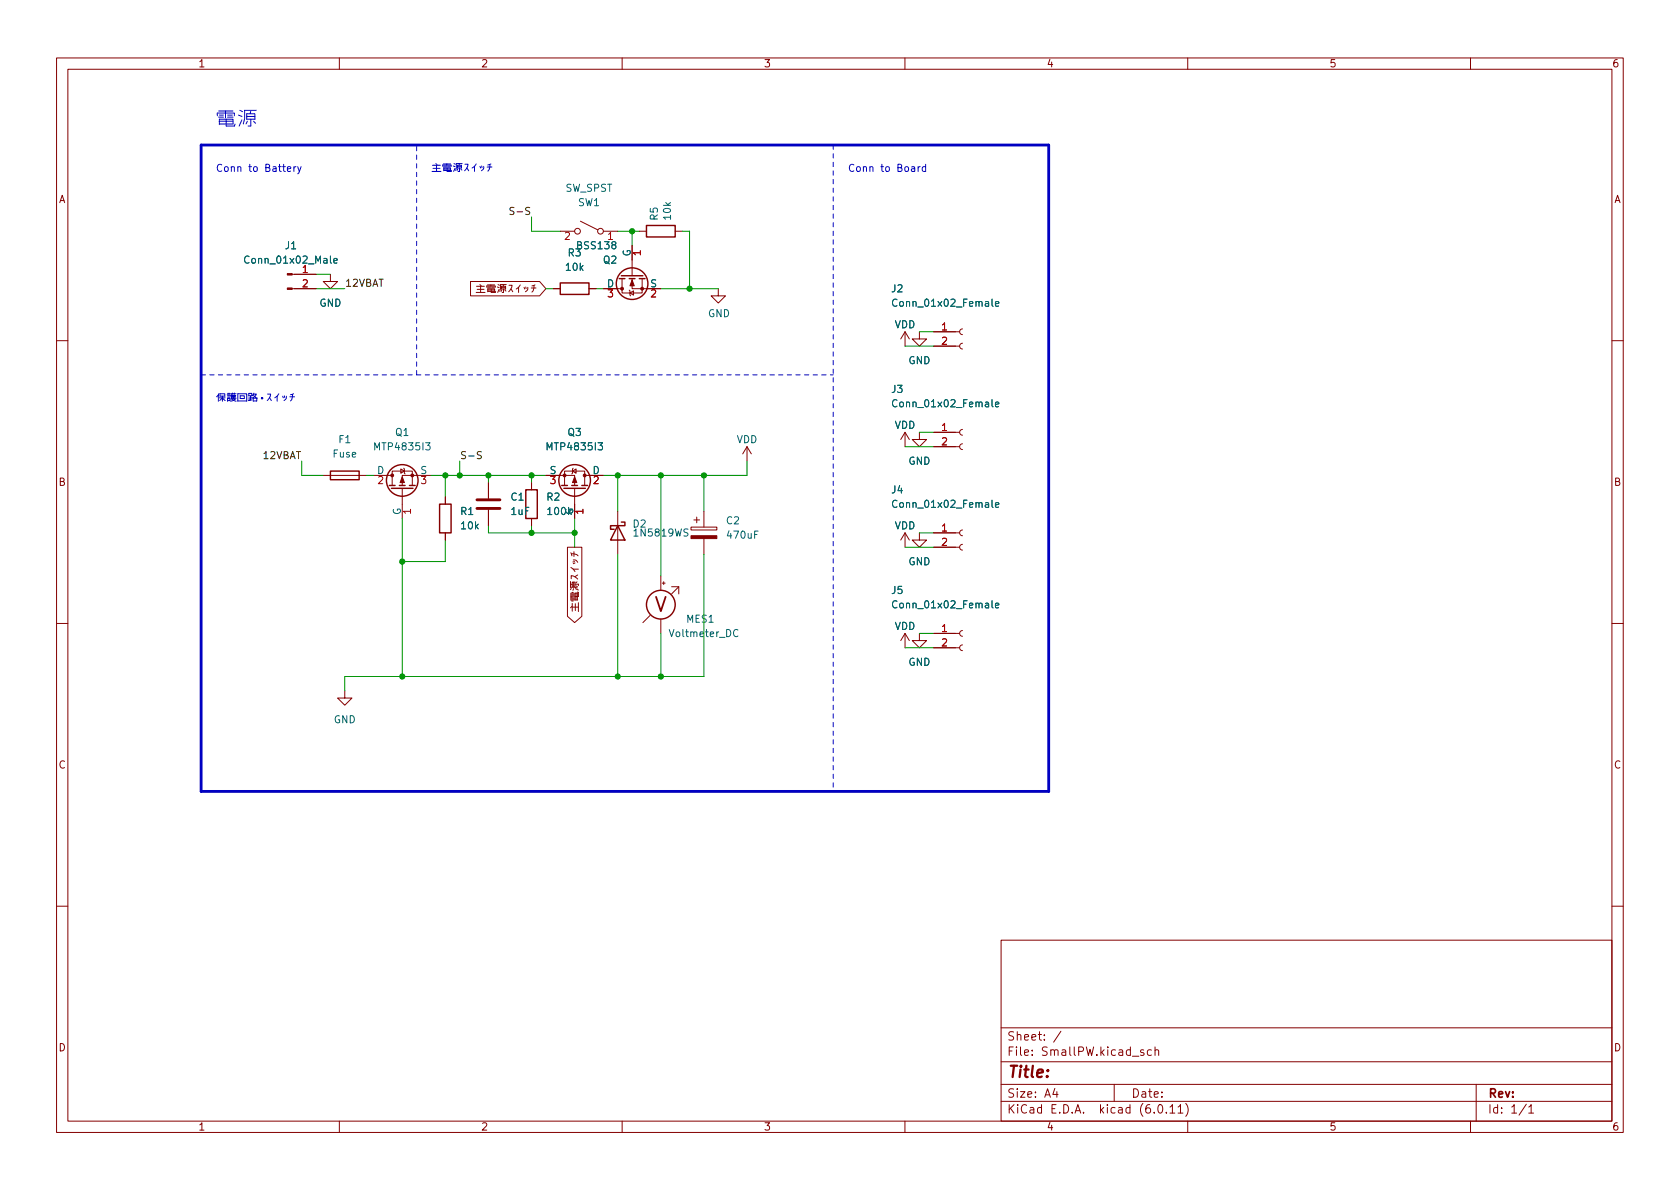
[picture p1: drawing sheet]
<svg xmlns="http://www.w3.org/2000/svg" width="297mm" height="210mm" viewBox="0 0 297 210" stroke-linecap="round" stroke-linejoin="round" font-family="sans-serif">
<g fill="none" stroke="#840000" stroke-width=".18">
<path d="M10 10.2h277v190.1h-277zM12 12.2h273v186.1h-273zM60 10.2v2M110 10.2v2M160 10.2v2M210 10.2v2M260 10.2v2M102.6 39.1l3.1 1.5M51.7 51h4.2M51.7 48.5h4.2M58.4 48.5v1.3h1.3l-1.3 1.2-1.3-1.2h1.3M83.2 49.8h12.2l1.1 1.2-1.1 1.3h-12.2z"/>
<path d="M99.1 40.9h2.5M104.1 51h1.3M106.7 40.9h2.5M106.7 51h3.3M110 49.3v2.5h3.5v-2.5M111.3 51.3l.1 .1v.8l.1 .1M111.4 51.8l.6-.4v.8zM111.8 49.3v1.7h5M111.8 43.4v5.4M113 40.9h1.3M119.4 40.9h1.2M127 51v1.3h1.3l-1.3 1.3-1.3-1.3h1.3"/>
<path d="M160 58.7v2.5M160 58.7l.8 1.2M160 58.7l-.7 1.2M162.6 58.7v1.2h-1.3l1.3 1.3 1.2-1.3h-1.2M165.1 58.7h4.6M170.2 58.2l-.4 .1-.1 .4 .1 .3 .4 .2M10 60.2h2M132.1 79l-.8 1.3M132.1 79v2.5M132.1 79l.7 1.3M160 76.4v2.6M160 76.4l.8 1.3"/>
<path d="M160 76.4l-.7 1.3M162.6 76.4v1.3h-1.3l1.3 1.3 1.2-1.3h-1.2M165.1 79h4.6M165.1 76.4h4.6M165.1 61.2h4.6M170.2 78.5l-.4 .1-.1 .4 .1 .3 .4 .2M170.2 75.9l-.4 .2-.1 .3 .1 .4 .4 .2M170.2 60.7l-.4 .1-.1 .4 .1 .4 .4 .1M285 60.2h2M57.1 84.1h7.7M66 84.1h3.3M69.3 85.8v-2.5h3.6v2.5"/>
<path d="M70.9 82.9l.6 .4-.6 .4zM71.1 86.4v5.3M71.4 82.8l.1 .1v.8l.1 .1M76.2 84.1h-5.1v1.7M78.7 87.9v1.2M78.7 94.2v1.3M86.4 85.3v2.8M86.4 90.2v2.8M94 85.3v1.3M94 91.7v1.3M96.5 84.1h5.1v1.7M99.8 85.8v-2.5h3.6v2.5"/>
<path d="M100.3 96.8h2.6v12.2l-1.3 1.1-1.3-1.1zM101.2 83.3l.7-.4v.8zM101.3 82.8l-.1 .1v.8l-.1 .1M101.6 86.4v5.3M103.4 84.1h3.3M109.2 90.4v7.6M122.2 93.2h4.5v.5h-4.5zM122.7 91.9h1M123.2 91.4v1.1M124.5 90.4v2.8M124.5 95.2v2.8M160 94.2v2.6"/>
<path d="M160 94.2l.8 1.3M160 94.2l-.7 1.3M162.6 94.2v1.3h-1.3l1.3 1.3 1.2-1.3h-1.2M165.1 96.8h4.6M165.1 94.2h4.6M170.2 96.3l-.4 .1-.1 .4 .1 .3 .4 .2M170.2 93.7l-.4 .2-.1 .3 .1 .4 .4 .1M10 110.2h2M114.9 108.8l-1.2 1.3M116.8 101.8v2.6M116.8 109.5v2.5M117.1 103.1h.5"/>
<path d="M117.3 102.9v.5M118.7 103.8h1.3v1.2M120 103.8l-1.3 1.2M160 112v2.5M160 112l.8 1.3M160 112l-.7 1.3M162.6 112v1.3h-1.3l1.3 1.2 1.2-1.2h-1.2M165.1 114.5h4.6M165.1 112h4.6M170.2 114l-.4 .2-.1 .3 .1 .4 .4 .2M170.2 111.5l-.4 .1-.1 .4 .1 .4 .4 .1M285 110.2h2"/>
<path d="M61 122.2v1.2h1.2l-1.2 1.3-1.3-1.3h1.3M10 160.2h2M177 166.3h108v32h-108zM285 160.2h2M60 198.3v2M110 198.3v2M160 198.3v2M177 194.8h108M177 191.8h108M177 187.8h108M177 181.8h108M182.5 186.5v.1"/>
<path d="M182.5 185.7v.1M184.6 183.8v.1M184.6 183v.1M187.6 182.4l-1.3 1.9M197 191.8v3M203.6 185.7l-.5-.1-.2 .3v.4l.1 .3h.6M204.2 185.8l.2-.2 .4 .1 .1 .9M204.2 185.1v1.5M209.6 195.1a1.72 1.72 0 0 1 0 2.3M210 198.3v2M260 198.3v2M261 191.8v6.5"/>
<path d="M270.3 195.8l.4-.5v1.5M270.3 196.8h.9"/>
<circle cx="102.1" cy="40.9" r=".51"/>
<circle cx="106.2" cy="40.9" r=".51"/>
</g>
<g fill="none" stroke="#006464" stroke-width=".18">
<path d="M58.4 45.3v1.1l.2 .1M59 46.1l.6-.1v-.2l-.4-.1-.2 .2 .1 .6h.5M108.4 43.3l-.2-.3v-.1l.2-.2 .4 .1 .1 .2-.1 .2-.5 .1-.1 .2v.4l.2 .1h.3l.2-.2-.1-.4-.1-.1M175.4 52.9v1.1l.2 .2M176 53.7l.6-.1-.1-.2-.3-.1-.2 .2 .1 .6h.4M75.3 78.3h.7l-.4 .5 .4 .1v.5l-.2 .2-.5-.2M105.7 78.3h.8l-.4 .5 .4 .1v.5l-.2 .2-.6-.2M175.4 70.7v1.1l.2 .1M176 71.5l.6-.1-.1-.2-.3-.1-.2 .2 .1 .6h.4M121.6 93.6l-.4-.1-.2 .2v.3l.5 .3 .1 .3-.2 .2-.5-.1M134 93.9h-.6v1.3M175.4 88.5v1l.2 .2"/>
<path d="M176 89.3l.6-.1-.1-.3h-.3l-.2 .2 .1 .6h.4M130.5 111.4a.6 .6 0 0 0-.9 .5 .6 .6 0 0 0 .6 .7l.3-.1M175.4 106.2v1.1l.2 .2M176 107.1l.6-.1-.1-.3h-.3l-.2 .1 .1 .6h.4"/>
</g>
<g fill="none" stroke="#840000" stroke-width=".25">
<path d="M114.3 39.9h5.1v2h-5.1zM99.1 50h5v2.1h-5zM109.5 49.3h1M109.9 48.8h3.8M111.3 49.3h1M113 49.3h1M58.4 83.3h5.1v1.5h-5.1zM68.8 85.8h1M69.2 86.4h3.8M70.6 85.8h1M72.4 85.8h1M77.7 89.1h2.1v5.1h-2.1z"/>
<path d="M93 86.6h2v5.1h-2zM99.3 85.8h1M99.7 86.4h3.8M101.1 85.8h1M102.9 85.8h1M109.2 93l1.3 2.5h-2.6zM109.9 92.3h.6v.7h-2.6v.6h.7"/>
<circle cx="111.8" cy="50.2" r="2.79"/>
<circle cx="71.1" cy="85" r="2.79"/>
<circle cx="101.6" cy="85" r="2.79"/>
<circle cx="116.8" cy="106.9" r="2.54"/>
</g>
<path d="M84.3 89.9h4.1M84.3 88.4h4.1" fill="none" stroke="#840000" stroke-width=".51"/>
<g fill="#840000" stroke="#840000" stroke-width=".18">
<path d="M122.2 94.7h4.5v.5h-4.5z"/>
<path d="M71.1 84.3l.4 1h-.8z"/>
<path d="M101.6 84.3l.4 1h-.8z"/>
<path d="M50.8 50.9h.9v.3h-.9z"/>
<path d="M50.8 48.4h.9v.2h-.9z"/>
<path d="M111.8 49.5l.3 1h-.7z"/>
<circle cx="72.9" cy="84.1" r=".25"/>
<circle cx="69.3" cy="84.1" r=".25"/>
<circle cx="99.8" cy="84.1" r=".25"/>
<circle cx="103.4" cy="84.1" r=".25"/>
<circle cx="113.5" cy="51" r=".25"/>
<circle cx="110" cy="51" r=".25"/>
</g>
<path d="M100 41.2l.5-.1 .2 .3-.8 1h.8M107.5 51.2h.8l-.4 .5 .4 .1v.6l-.2 .1-.6-.1M107.6 41.4l.3-.3v1.3M113.2 44.7h-1.2l.3 .4M115.2 51.4l.5-.2 .2 .4-.8 .9h.8M66.9 84.4l.5-.1 .3 .3-.8 .9h.8M72.6 90.4h-1.3l.4 .4M74.5 84.3h.8l-.4 .4 .3 .2v.5l-.1 .1-.6-.1M97.4 84.3h.8l-.5 .4 .4 .2v.5l-.2 .1-.5-.1M103.1 90.4h-1.3l.4 .4M105 84.4l.5-.1 .3 .3-.8 .9h.8" fill="none" stroke="#a90000" stroke-width=".18"/>
<path d="M93.7 36.7h-.5l-.2 .1v.4l.5 .2 .2 .3-.3 .2h-.5M85.1 79.9l-.5-.1-.2 .3 .1 .3 .5 .2v.4l-.1 .1h-.5" fill="none" stroke="#0f0f0f" stroke-width=".18"/>
<path d="M53.2 29.5l-.4 1.1-.2 .1" fill="none" stroke="#0000c2" stroke-width=".18"/>
<path d="M35.6 25.6h149.8v114.3h-149.8z" fill="none" stroke="#0000c2" stroke-width=".5"/>
<path d="M147.3 25.6v114.3M35.6 66.3h111.7M73.7 66.3v-40.7" fill="none" stroke="#0000c2" stroke-width=".18" stroke-dasharray=".8 .8"/>
<g fill="none" stroke="#009600" stroke-width=".18">
<path d="M94 38.3v2.6h5.1M55.9 51h5.1M55.9 48.5h2.5M105.4 51h1.3M109.2 40.9h3.8M111.8 40.9v2.5M116.8 51h10.2M120.6 40.9h1.3v10.1M162.6 58.7h2.5M160 61.2h5.1M160 79h5.1M162.6 76.4h2.5"/>
<path d="M53.3 81.5v2.6h3.8M64.8 84.1h1.2M71.1 91.7v27.9M76.2 84.1h20.3M78.7 84.1v3.8M78.7 95.5v3.8h-7.6M81.3 81.5v2.6M86.4 84.1v1.2M94 84.1v1.2M94 93v1.2M101.6 91.7v2.5h-15.2v-1.2M109.2 84.1v6.3"/>
<path d="M109.2 98v21.6M116.8 84.1v17.7M124.5 98v21.6h-63.5v2.6M124.5 84.1v6.3M132.1 81.5v2.6h-25.4M160 96.8h5.1M162.6 94.2h2.5M116.8 112v7.6M160 114.5h5.1M162.6 112h2.5"/>
</g>
<g fill="#009600" stroke="#009600" stroke-width=".18">
<circle cx="71.1" cy="99.3" r=".46"/>
<circle cx="71.1" cy="119.6" r=".46"/>
<circle cx="94" cy="84.1" r=".46"/>
<circle cx="78.7" cy="84.1" r=".46"/>
<circle cx="81.3" cy="84.1" r=".46"/>
<circle cx="86.4" cy="84.1" r=".46"/>
<circle cx="109.2" cy="84.1" r=".46"/>
<circle cx="111.8" cy="40.9" r=".46"/>
<circle cx="124.5" cy="84.1" r=".46"/>
<circle cx="116.8" cy="84.1" r=".46"/>
<circle cx="121.9" cy="51" r=".46"/>
<circle cx="94" cy="94.2" r=".46"/>
<circle cx="116.8" cy="119.6" r=".46"/>
<circle cx="109.2" cy="119.6" r=".46"/>
</g>
<text font-size="3.5" fill="#0000c2" x="38.1" y="22.4">þÿ–ûn•</text>
<text font-size="3.5" fill="#840000" x="115.6" y="109">V</text>
<text font-size="2.8" fill="#840000" x="178" y="191.2">Title:</text>
<g font-size="2.1" fill="#840000">
<text x="178" y="184.5">Sheet:</text>
<text x="178" y="187.2">File:</text>
<text x="184.4" y="187.2">SmallPW.kicad_sch</text>
<text x="178" y="197.4">KiCad</text>
<text x="178" y="194.6">Size:</text>
<text x="184.7" y="194.6">A4</text>
<text x="185.7" y="197.4">E.D.A.</text>
<text x="194.6" y="197.4">kicad</text>
<text x="200" y="194.6">Date:</text>
<text x="201.8" y="197.4">(6.0.11)</text>
<text x="263" y="194.6">Rev:</text>
<text x="263" y="197.4">Id:</text>
<text x="267.1" y="197.4">1/1</text>
</g>
<g font-size="1.8" fill="#840000">
<text x="35" y="12.3">1</text>
<text x="85" y="12.3">2</text>
<text x="135" y="12.3">3</text>
<text x="185" y="12.3">4</text>
<text x="235" y="12.3">5</text>
<text x="285" y="12.3">6</text>
<text x="10.4" y="36.3">A</text>
<text x="285.4" y="36.3">A</text>
<text x="84" y="52.2">þÿN;–ûn•0¹0¤0Ã0Á</text>
<text x="10.3" y="86.3">B</text>
<text x="285.3" y="86.3">B</text>
<text x="10.3" y="136.3">C</text>
<text x="285.3" y="136.3">C</text>
<text x="10.3" y="186.3">D</text>
<text x="285.3" y="186.3">D</text>
<text x="35" y="200.3">1</text>
<text x="85" y="200.3">2</text>
<text x="135" y="200.3">3</text>
<text x="185" y="200.3">4</text>
<text x="235" y="200.3">5</text>
<text x="285" y="200.3">6</text>
</g>
<g font-size="1.8" fill="#0000c2">
<text x="38.1" y="30.4">Conn</text>
<text x="43.9" y="30.4">to</text>
<text x="46.9" y="30.4">Battery</text>
<text x="76.2" y="30.4">þÿN;–ûn•0¹0¤0Ã0Á</text>
<text x="149.9" y="30.4">Conn</text>
<text x="155.7" y="30.4">to</text>
<text x="158.7" y="30.4">Board</text>
<text x="38.1" y="71">þÿOÝ‹wVÞ•ï0û0¹0¤0Ã0Á</text>
</g>
<g font-size="1.8" fill="#006464">
<text x="99.9" y="34.3">SW_SPST</text>
<text x="102.1" y="36.8">SW1</text>
<text x="116.7" y="39.1" transform="rotate(-90 116.7 39.1)">R5</text>
<text x="119" y="39.1" transform="rotate(-90 119 39.1)">10k</text>
<text x="42.9" y="47">Conn_01x02_Male</text>
<text x="50.3" y="44.5">J1</text>
<text x="100.3" y="45.7">R3</text>
<text x="101.7" y="44.5">BSS138</text>
<text x="106.5" y="47">Q2</text>
<text x="111.5" y="45.4" transform="rotate(-90 111.5 45.4)">G</text>
<text x="99.8" y="48.3">10k</text>
<text x="107.2" y="50.8">D</text>
<text x="114.9" y="50.8">S</text>
<text x="157.5" y="52.1">J2</text>
<text x="56.4" y="54.6">GND</text>
<text x="125.1" y="56.5">GND</text>
<text x="157.5" y="54.6">Conn_01x02_Female</text>
<text x="158.1" y="58.4">VDD</text>
<text x="160.5" y="64.8">GND</text>
<text x="157.5" y="69.9">J3</text>
<text x="69.8" y="77.5">Q1</text>
<text x="100.3" y="77.5">Q3</text>
<text x="157.5" y="72.4">Conn_01x02_Female</text>
<text x="158.1" y="76.2">VDD</text>
<text x="58.7" y="81.3">Fuse</text>
<text x="59.7" y="78.7">F1</text>
<text x="65.9" y="80">MTP4835I3</text>
<text x="66.6" y="83.8">D</text>
<text x="74.2" y="83.8">S</text>
<text x="96.4" y="80">MTP4835I3</text>
<text x="97.1" y="83.8">S</text>
<text x="104.7" y="83.8">D</text>
<text x="130.2" y="78.7">VDD</text>
<text x="160.5" y="82.6">GND</text>
<text x="90.2" y="88.9">C1</text>
<text x="96.5" y="88.9">R2</text>
<text x="157.5" y="87.6">J4</text>
<text x="70.9" y="91.1" transform="rotate(-90 70.9 91.1)">G</text>
<text x="81.3" y="91.4">R1</text>
<text x="81.3" y="94">10k</text>
<text x="90.2" y="91.4">1uF</text>
<text x="96.5" y="91.4">100k</text>
<text x="101.3" y="91.1" transform="rotate(-90 101.3 91.1)">G</text>
<text x="111.8" y="93.7">D2</text>
<text x="111.8" y="95.3">1N5819WS</text>
<text x="128.3" y="93.1">C2</text>
<text x="128.3" y="95.6">470uF</text>
<text x="157.5" y="90.2">Conn_01x02_Female</text>
<text x="158.1" y="94">VDD</text>
<text x="160.5" y="100.3">GND</text>
<text x="157.5" y="105.4">J5</text>
<text x="157.5" y="108">Conn_01x02_Female</text>
<text x="118.1" y="113">Voltmeter_DC</text>
<text x="121.2" y="110.5">MES1</text>
<text x="158.1" y="111.8">VDD</text>
<text x="160.5" y="118.1">GND</text>
<text x="58.9" y="128.3">GND</text>
</g>
<g font-size="1.8" fill="#0f0f0f">
<text x="89.8" y="38">S-S</text>
<text x="61" y="50.7">12VBAT</text>
<text x="46.4" y="81.2">12VBAT</text>
<text x="81.3" y="81.2">S-S</text>
</g>
<g font-size="1.8" fill="#a90000">
<text x="107.3" y="43.2">1</text>
<text x="114.1" y="45.4" transform="rotate(-90 114.1 45.4)">1</text>
<text x="53.3" y="48.3">1</text>
<text x="53.3" y="50.8">2</text>
<text x="166.3" y="58.4">1</text>
<text x="166.3" y="61">2</text>
<text x="166.3" y="76.2">1</text>
<text x="166.3" y="78.7">2</text>
<text x="73.4" y="91.1" transform="rotate(-90 73.4 91.1)">1</text>
<text x="103.9" y="91.1" transform="rotate(-90 103.9 91.1)">1</text>
<text x="166.3" y="94">1</text>
<text x="166.3" y="96.5">2</text>
<text x="166.3" y="111.8">1</text>
<text x="166.3" y="114.3">2</text>
</g>
<text font-size="1.8" fill="#009600" x="102.7" y="108.3" transform="rotate(-90 102.7 108.3)">þÿN;–ûn•0¹0¤0Ã0Á</text>
</svg>
